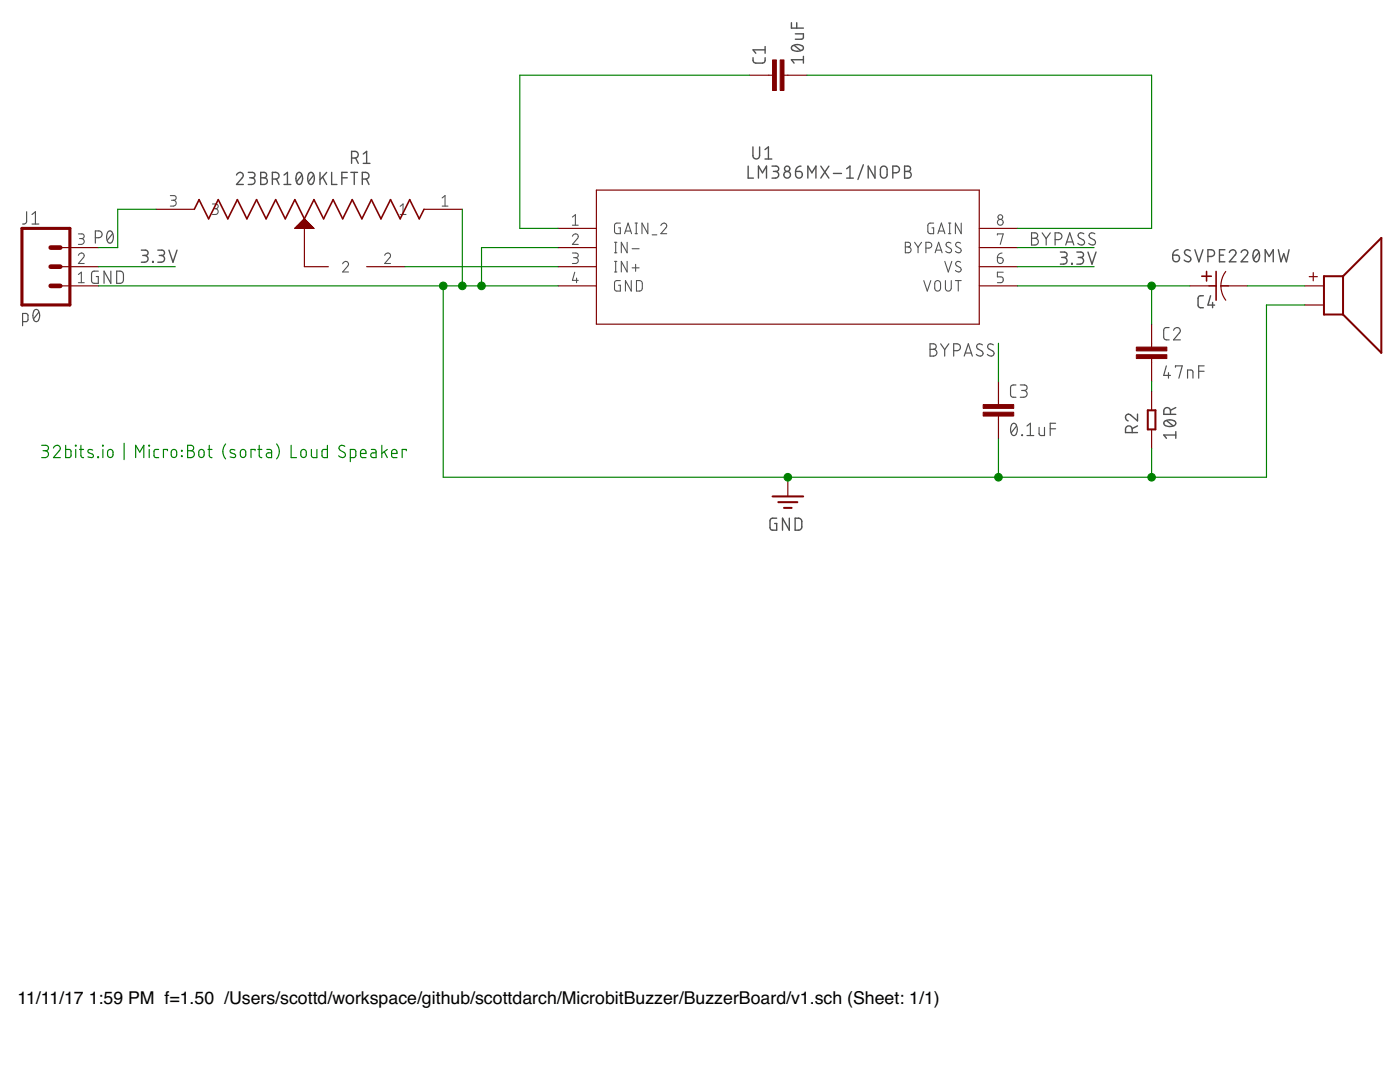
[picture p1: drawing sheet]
<?xml version="1.0" encoding="utf-8"?>
<!DOCTYPE eagle SYSTEM "eagle.dtd">
<!--
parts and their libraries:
SparkFun-Capacitors: Licensing: Creative Commons ShareAlike 4.0 International - https://creativecommons.org/licenses/by-sa/4.0
-->
<eagle version="8.3.2">
<drawing>
<settings>
<setting alwaysvectorfont="yes"/>
<setting verticaltext="up"/>
</settings>
<grid distance="0.1" unitdist="inch" unit="inch" style="lines" multiple="1" display="no" altdistance="0.01" altunitdist="inch" altunit="inch"/>
<schematic xreflabel="%F%N/%S.%C%R" xrefpart="/%S.%C%R">
<libraries>
<library name="BuzzerLib">
<symbols>
<symbol name="LM386M-1/NOPB">
<pin name="GAIN_2" x="2.54" y="0" length="middle" direction="pas"/>
<pin name="IN-" x="2.54" y="-2.54" length="middle" direction="in"/>
<pin name="IN+" x="2.54" y="-5.08" length="middle" direction="in"/>
<pin name="GND" x="2.54" y="-7.62" length="middle" direction="pwr"/>
<pin name="VOUT" x="63.5" y="-7.62" length="middle" direction="out" rot="R180"/>
<pin name="VS" x="63.5" y="-5.08" length="middle" direction="pwr" rot="R180"/>
<pin name="BYPASS" x="63.5" y="-2.54" length="middle" direction="pas" rot="R180"/>
<pin name="GAIN" x="63.5" y="0" length="middle" direction="pas" rot="R180"/>
<wire x1="7.62" y1="5.08" x2="7.62" y2="-12.7" width="0.1524" layer="94"/>
<wire x1="7.62" y1="-12.7" x2="58.42" y2="-12.7" width="0.1524" layer="94"/>
<wire x1="58.42" y1="-12.7" x2="58.42" y2="5.08" width="0.1524" layer="94"/>
<wire x1="58.42" y1="5.08" x2="7.62" y2="5.08" width="0.1524" layer="94"/>
<text x="28.2956" y="9.1186" size="2.0828" layer="95" ratio="6" rot="SR0">&gt;Name</text>
<text x="27.6606" y="6.5786" size="2.0828" layer="96" ratio="6" rot="SR0">&gt;Value</text>
</symbol>
<symbol name="SOT_23BR100KLFTR">
<pin name="1" x="2.54" y="0" length="middle" direction="pas"/>
<pin name="2" x="10.16" y="7.62" length="middle" direction="pas"/>
<pin name="3" x="43.18" y="0" length="middle" direction="pas" rot="R180"/>
<wire x1="8.255" y1="1.27" x2="9.525" y2="-1.27" width="0.2032" layer="94"/>
<wire x1="9.525" y1="-1.27" x2="10.795" y2="1.27" width="0.2032" layer="94"/>
<wire x1="10.795" y1="1.27" x2="12.065" y2="-1.27" width="0.2032" layer="94"/>
<wire x1="12.065" y1="-1.27" x2="13.335" y2="1.27" width="0.2032" layer="94"/>
<wire x1="13.335" y1="1.27" x2="14.605" y2="-1.27" width="0.2032" layer="94"/>
<wire x1="7.62" y1="0" x2="8.255" y2="1.27" width="0.2032" layer="94"/>
<wire x1="15.875" y1="1.27" x2="17.145" y2="-1.27" width="0.2032" layer="94"/>
<wire x1="17.145" y1="-1.27" x2="18.415" y2="1.27" width="0.2032" layer="94"/>
<wire x1="18.415" y1="1.27" x2="19.685" y2="-1.27" width="0.2032" layer="94"/>
<wire x1="19.685" y1="-1.27" x2="20.955" y2="1.27" width="0.2032" layer="94"/>
<wire x1="20.955" y1="1.27" x2="22.225" y2="-1.27" width="0.2032" layer="94"/>
<wire x1="14.605" y1="-1.27" x2="15.875" y2="1.27" width="0.2032" layer="94"/>
<wire x1="23.495" y1="1.27" x2="24.765" y2="-1.27" width="0.2032" layer="94"/>
<wire x1="24.765" y1="-1.27" x2="26.035" y2="1.27" width="0.2032" layer="94"/>
<wire x1="26.035" y1="1.27" x2="27.305" y2="-1.27" width="0.2032" layer="94"/>
<wire x1="27.305" y1="-1.27" x2="28.575" y2="1.27" width="0.2032" layer="94"/>
<wire x1="28.575" y1="1.27" x2="29.845" y2="-1.27" width="0.2032" layer="94"/>
<wire x1="22.225" y1="-1.27" x2="23.495" y2="1.27" width="0.2032" layer="94"/>
<wire x1="31.115" y1="1.27" x2="32.385" y2="-1.27" width="0.2032" layer="94"/>
<wire x1="32.385" y1="-1.27" x2="33.655" y2="1.27" width="0.2032" layer="94"/>
<wire x1="33.655" y1="1.27" x2="34.925" y2="-1.27" width="0.2032" layer="94"/>
<wire x1="34.925" y1="-1.27" x2="36.195" y2="1.27" width="0.2032" layer="94"/>
<wire x1="36.195" y1="1.27" x2="37.465" y2="-1.27" width="0.2032" layer="94"/>
<wire x1="29.845" y1="-1.27" x2="31.115" y2="1.27" width="0.2032" layer="94"/>
<wire x1="37.465" y1="-1.27" x2="38.1" y2="0" width="0.2032" layer="94"/>
<wire x1="23.495" y1="1.27" x2="23.495" y2="7.62" width="0.1524" layer="94"/>
<wire x1="23.495" y1="7.62" x2="20.32" y2="7.62" width="0.1524" layer="94"/>
<polygon width="0.0254" layer="94">
<vertex x="24.765" y="2.54"/>
<vertex x="22.225" y="2.54"/>
<vertex x="23.495" y="1.27"/>
</polygon>
<text x="16.8656" y="14.8336" size="2.0828" layer="96" ratio="6" rot="SR0">&gt;Value</text>
<text x="17.5006" y="18.6436" size="2.0828" layer="95" ratio="6" rot="SR0">&gt;Name</text>
</symbol>
<symbol name="PCAPH">
<pin name="22" x="7.62" y="0" visible="off" length="short" direction="pas" rot="R180"/>
<pin name="11" x="0" y="0" visible="off" length="short" direction="pas"/>
<wire x1="2.2098" y1="0.635" x2="2.2098" y2="1.905" width="0.2032" layer="94"/>
<wire x1="4.1148" y1="0" x2="5.08" y2="0" width="0.2032" layer="94"/>
<wire x1="3.4798" y1="-1.905" x2="3.4798" y2="0" width="0.2032" layer="94"/>
<wire x1="3.4798" y1="0" x2="3.4798" y2="1.905" width="0.2032" layer="94"/>
<wire x1="1.5748" y1="1.27" x2="2.8448" y2="1.27" width="0.2032" layer="94"/>
<wire x1="2.54" y1="0" x2="3.4798" y2="0" width="0.2032" layer="94"/>
<wire x1="4.7498" y1="-1.905" x2="4.7498" y2="1.905" width="0.1524" layer="94" curve="-74"/>
<text x="-5.1562" y="-5.5372" size="3.4798" layer="96" ratio="10" rot="SR0">&gt;Value</text>
<text x="-4.0894" y="2.0828" size="3.4798" layer="95" ratio="10" rot="SR0">&gt;Name</text>
</symbol>
<symbol name="TINY_SPEAKER">
<wire x1="0" y1="5.08" x2="2.54" y2="5.08" width="0.254" layer="94"/>
<wire x1="2.54" y1="5.08" x2="2.54" y2="0" width="0.254" layer="94"/>
<wire x1="2.54" y1="0" x2="0" y2="0" width="0.254" layer="94"/>
<wire x1="0" y1="0" x2="0" y2="5.08" width="0.254" layer="94"/>
<wire x1="2.54" y1="5.08" x2="7.62" y2="10.16" width="0.254" layer="94"/>
<wire x1="7.62" y1="10.16" x2="7.62" y2="-5.08" width="0.254" layer="94"/>
<wire x1="7.62" y1="-5.08" x2="2.54" y2="0" width="0.254" layer="94"/>
<pin name="+" x="-2.54" y="3.81" visible="off" length="short"/>
<pin name="-" x="-2.54" y="1.27" visible="off" length="short"/>
<text x="-2.032" y="4.318" size="1.778" layer="94">+</text>
</symbol>
</symbols>
<devicesets>
<deviceset name="LM386MX-1/NOPB" prefix="U">
<gates>
<gate name="A" symbol="LM386M-1/NOPB" x="0" y="0"/>
</gates>
<devices>
<device name="" package="M08A">
<connects>
<connect gate="A" pin="BYPASS" pad="7"/>
<connect gate="A" pin="GAIN" pad="8"/>
<connect gate="A" pin="GAIN_2" pad="1"/>
<connect gate="A" pin="GND" pad="4"/>
<connect gate="A" pin="IN+" pad="3"/>
<connect gate="A" pin="IN-" pad="2"/>
<connect gate="A" pin="VOUT" pad="5"/>
<connect gate="A" pin="VS" pad="6"/>
</connects>
<technologies>
<technology name="">
<attribute name="MANUFACTURER_PART_NUMBER" value="LM386MX1NOPB" constant="no"/>
<attribute name="VENDOR" value="Texas Instruments" constant="no"/>
</technology>
</technologies>
</device>
<device name="M08A-M" package="M08A-M">
<connects>
<connect gate="A" pin="BYPASS" pad="7"/>
<connect gate="A" pin="GAIN" pad="8"/>
<connect gate="A" pin="GAIN_2" pad="1"/>
<connect gate="A" pin="GND" pad="4"/>
<connect gate="A" pin="IN+" pad="3"/>
<connect gate="A" pin="IN-" pad="2"/>
<connect gate="A" pin="VOUT" pad="5"/>
<connect gate="A" pin="VS" pad="6"/>
</connects>
<technologies>
<technology name="">
<attribute name="MANUFACTURER_PART_NUMBER" value="LM386MX1NOPB" constant="no"/>
<attribute name="VENDOR" value="Texas Instruments" constant="no"/>
</technology>
</technologies>
</device>
<device name="M08A-L" package="M08A-L">
<connects>
<connect gate="A" pin="BYPASS" pad="7"/>
<connect gate="A" pin="GAIN" pad="8"/>
<connect gate="A" pin="GAIN_2" pad="1"/>
<connect gate="A" pin="GND" pad="4"/>
<connect gate="A" pin="IN+" pad="3"/>
<connect gate="A" pin="IN-" pad="2"/>
<connect gate="A" pin="VOUT" pad="5"/>
<connect gate="A" pin="VS" pad="6"/>
</connects>
<technologies>
<technology name="">
<attribute name="MANUFACTURER_PART_NUMBER" value="LM386MX1NOPB" constant="no"/>
<attribute name="VENDOR" value="Texas Instruments" constant="no"/>
</technology>
</technologies>
</device>
</devices>
</deviceset>
<deviceset name="23BR100KLFTR" prefix="R">
<gates>
<gate name="A" symbol="SOT_23BR100KLFTR" x="0" y="0"/>
</gates>
<devices>
<device name="" package="SOT_23BR100KLFTR">
<connects>
<connect gate="A" pin="1" pad="1"/>
<connect gate="A" pin="2" pad="2"/>
<connect gate="A" pin="3" pad="3"/>
</connects>
<technologies>
<technology name="">
<attribute name="MANUFACTURER_PART_NUMBER" value="23BR100KLFTR" constant="no"/>
<attribute name="VENDOR" value="Bi Technologies" constant="no"/>
</technology>
</technologies>
</device>
</devices>
</deviceset>
<deviceset name="6SVPE220MW" prefix="C">
<gates>
<gate name="A" symbol="PCAPH" x="0" y="0"/>
</gates>
<devices>
<device name="" package="PCAP_SVP_B6">
<connects>
<connect gate="A" pin="11" pad="1"/>
<connect gate="A" pin="22" pad="2"/>
</connects>
<technologies>
<technology name="">
<attribute name="MANUFACTURER_PART_NUMBER" value="6SVPE220MW" constant="no"/>
<attribute name="VENDOR" value="Panasonic" constant="no"/>
</technology>
</technologies>
</device>
<device name="PCAP_SVP_B6-M" package="PCAP_SVP_B6-M">
<connects>
<connect gate="A" pin="11" pad="1"/>
<connect gate="A" pin="22" pad="2"/>
</connects>
<technologies>
<technology name="">
<attribute name="MANUFACTURER_PART_NUMBER" value="6SVPE220MW" constant="no"/>
<attribute name="VENDOR" value="Panasonic" constant="no"/>
</technology>
</technologies>
</device>
<device name="PCAP_SVP_B6-L" package="PCAP_SVP_B6-L">
<connects>
<connect gate="A" pin="11" pad="1"/>
<connect gate="A" pin="22" pad="2"/>
</connects>
<technologies>
<technology name="">
<attribute name="MANUFACTURER_PART_NUMBER" value="6SVPE220MW" constant="no"/>
<attribute name="VENDOR" value="Panasonic" constant="no"/>
</technology>
</technologies>
</device>
</devices>
</deviceset>
<deviceset name="SMS-1308MS-2-R">
<gates>
<gate name="G$1" symbol="TINY_SPEAKER" x="0" y="0"/>
</gates>
<devices>
<device name="" package="SMS-1308MS-2-R">
<connects>
<connect gate="G$1" pin="+" pad="+"/>
<connect gate="G$1" pin="-" pad="-"/>
</connects>
<technologies>
<technology name=""/>
</technologies>
</device>
</devices>
</deviceset>
</devicesets>
</library>
<library name="SparkFun-Capacitors">
<symbols>
<symbol name="CAP">
<wire x1="0" y1="2.54" x2="0" y2="2.032" width="0.1524" layer="94"/>
<wire x1="0" y1="0" x2="0" y2="0.508" width="0.1524" layer="94"/>
<text x="1.524" y="2.921" size="1.778" layer="95" font="vector">&gt;NAME</text>
<text x="1.524" y="-2.159" size="1.778" layer="96" font="vector">&gt;VALUE</text>
<rectangle x1="-2.032" y1="0.508" x2="2.032" y2="1.016" layer="94"/>
<rectangle x1="-2.032" y1="1.524" x2="2.032" y2="2.032" layer="94"/>
<pin name="1" x="0" y="5.08" visible="off" length="short" direction="pas" swaplevel="1" rot="R270"/>
<pin name="2" x="0" y="-2.54" visible="off" length="short" direction="pas" swaplevel="1" rot="R90"/>
</symbol>
</symbols>
<devicesets>
<deviceset name="10UF" prefix="C">
<gates>
<gate name="G$1" symbol="CAP" x="0" y="0"/>
</gates>
<devices>
<device name="-0603-6.3V-20%" package="0603">
<connects>
<connect gate="G$1" pin="1" pad="1"/>
<connect gate="G$1" pin="2" pad="2"/>
</connects>
<package3dinstances>
<package3dinstance package3d_urn="urn:adsk.eagle:package:37414/1"/>
</package3dinstances>
<technologies>
<technology name="">
<attribute name="PROD_ID" value="CAP-11015"/>
<attribute name="VALUE" value="10uF"/>
</technology>
</technologies>
</device>
<device name="-1206-6.3V-20%" package="1206">
<connects>
<connect gate="G$1" pin="1" pad="1"/>
<connect gate="G$1" pin="2" pad="2"/>
</connects>
<package3dinstances>
<package3dinstance package3d_urn="urn:adsk.eagle:package:37426/1"/>
</package3dinstances>
<technologies>
<technology name="">
<attribute name="PROD_ID" value="CAP-10057"/>
<attribute name="VALUE" value="10uF"/>
</technology>
</technologies>
</device>
<device name="-0805-10V-10%" package="0805">
<connects>
<connect gate="G$1" pin="1" pad="1"/>
<connect gate="G$1" pin="2" pad="2"/>
</connects>
<package3dinstances>
<package3dinstance package3d_urn="urn:adsk.eagle:package:37429/1"/>
</package3dinstances>
<technologies>
<technology name="">
<attribute name="PROD_ID" value="CAP-11330"/>
<attribute name="VALUE" value="10uF"/>
</technology>
</technologies>
</device>
<device name="-1210-50V-20%" package="1210">
<connects>
<connect gate="G$1" pin="1" pad="1"/>
<connect gate="G$1" pin="2" pad="2"/>
</connects>
<package3dinstances>
<package3dinstance package3d_urn="urn:adsk.eagle:package:37436/1"/>
</package3dinstances>
<technologies>
<technology name="">
<attribute name="PROD_ID" value="CAP-09824"/>
<attribute name="VALUE" value="10uF"/>
</technology>
</technologies>
</device>
</devices>
</deviceset>
<deviceset name="47NF" prefix="C">
<gates>
<gate name="G$1" symbol="CAP" x="0" y="0"/>
</gates>
<devices>
<device name="-0603-25V-5%" package="0603">
<connects>
<connect gate="G$1" pin="1" pad="1"/>
<connect gate="G$1" pin="2" pad="2"/>
</connects>
<package3dinstances>
<package3dinstance package3d_urn="urn:adsk.eagle:package:37414/1"/>
</package3dinstances>
<technologies>
<technology name="">
<attribute name="PROD_ID" value="CAP-08605"/>
<attribute name="VALUE" value="47nF"/>
</technology>
</technologies>
</device>
</devices>
</deviceset>
<deviceset name="0.1UF" prefix="C">
<gates>
<gate name="G$1" symbol="CAP" x="0" y="0"/>
</gates>
<devices>
<device name="-0402-16V-10%" package="0402">
<connects>
<connect gate="G$1" pin="1" pad="1"/>
<connect gate="G$1" pin="2" pad="2"/>
</connects>
<package3dinstances>
<package3dinstance package3d_urn="urn:adsk.eagle:package:37413/1"/>
</package3dinstances>
<technologies>
<technology name="">
<attribute name="PROD_ID" value="CAP-12416"/>
<attribute name="VALUE" value="0.1uF"/>
</technology>
</technologies>
</device>
<device name="-0603-25V-(+80/-20%)" package="0603">
<connects>
<connect gate="G$1" pin="1" pad="1"/>
<connect gate="G$1" pin="2" pad="2"/>
</connects>
<package3dinstances>
<package3dinstance package3d_urn="urn:adsk.eagle:package:37414/1"/>
</package3dinstances>
<technologies>
<technology name="">
<attribute name="PROD_ID" value="CAP-00810"/>
<attribute name="VALUE" value="0.1uF"/>
</technology>
</technologies>
</device>
<device name="-0603-25V-5%" package="0603">
<connects>
<connect gate="G$1" pin="1" pad="1"/>
<connect gate="G$1" pin="2" pad="2"/>
</connects>
<package3dinstances>
<package3dinstance package3d_urn="urn:adsk.eagle:package:37414/1"/>
</package3dinstances>
<technologies>
<technology name="">
<attribute name="PROD_ID" value="CAP-08604"/>
<attribute name="VALUE" value="0.1uF"/>
</technology>
</technologies>
</device>
<device name="-KIT-EZ-50V-20%" package="CAP-PTH-SMALL-KIT">
<connects>
<connect gate="G$1" pin="1" pad="1"/>
<connect gate="G$1" pin="2" pad="2"/>
</connects>
<package3dinstances>
<package3dinstance package3d_urn="urn:adsk.eagle:package:37428/1"/>
</package3dinstances>
<technologies>
<technology name="">
<attribute name="PROD_ID" value="CAP-08370"/>
<attribute name="VALUE" value="0.1uF"/>
</technology>
</technologies>
</device>
<device name="-0603-100V-10%" package="0603">
<connects>
<connect gate="G$1" pin="1" pad="1"/>
<connect gate="G$1" pin="2" pad="2"/>
</connects>
<package3dinstances>
<package3dinstance package3d_urn="urn:adsk.eagle:package:37414/1"/>
</package3dinstances>
<technologies>
<technology name="">
<attribute name="PROD_ID" value="CAP-08390"/>
<attribute name="VALUE" value="0.1uF"/>
</technology>
</technologies>
</device>
</devices>
</deviceset>
</devicesets>
</library>
<library name="Seeed-Resistor">
<symbols>
<symbol name="RES">
<wire x1="-1.27" y1="0.508" x2="1.27" y2="0.508" width="0.254" layer="94"/>
<wire x1="1.27" y1="0.508" x2="1.27" y2="-0.508" width="0.254" layer="94"/>
<wire x1="1.27" y1="-0.508" x2="-1.27" y2="-0.508" width="0.254" layer="94"/>
<wire x1="-1.27" y1="-0.508" x2="-1.27" y2="0.508" width="0.254" layer="94"/>
<text x="-3.81" y="1.27" size="1.27" layer="95" ratio="10">&gt;NAME</text>
<text x="-3.81" y="-2.54" size="1.27" layer="96" ratio="10">&gt;VALUE</text>
<pin name="1" x="-3.81" y="0" visible="off" length="short" direction="pas" swaplevel="1"/>
<pin name="2" x="3.81" y="0" visible="off" length="short" direction="pas" swaplevel="1" rot="R180"/>
</symbol>
</symbols>
<devicesets>
<deviceset name="SMD-RES-0R-5%-1/10W(0603)" prefix="R" uservalue="yes">
<gates>
<gate name="G$1" symbol="RES" x="0" y="0"/>
</gates>
<devices>
<device name="" package="R0603">
<connects>
<connect gate="G$1" pin="1" pad="1"/>
<connect gate="G$1" pin="2" pad="2"/>
</connects>
<package3dinstances>
<package3dinstance package3d_urn="urn:adsk.eagle:package:32791/1"/>
</package3dinstances>
<technologies>
<technology name="">
<attribute name="MPN" value="RC0603JR-070RL" constant="no"/>
<attribute name="VALUE" value="0R"/>
</technology>
</technologies>
</device>
</devices>
</deviceset>
</devicesets>
</library>
<library name="SparkFun-Connectors">
<symbols>
<symbol name="CONN_03">
<wire x1="3.81" y1="-5.08" x2="-2.54" y2="-5.08" width="0.4064" layer="94"/>
<wire x1="1.27" y1="2.54" x2="2.54" y2="2.54" width="0.6096" layer="94"/>
<wire x1="1.27" y1="0" x2="2.54" y2="0" width="0.6096" layer="94"/>
<wire x1="1.27" y1="-2.54" x2="2.54" y2="-2.54" width="0.6096" layer="94"/>
<wire x1="-2.54" y1="5.08" x2="-2.54" y2="-5.08" width="0.4064" layer="94"/>
<wire x1="3.81" y1="-5.08" x2="3.81" y2="5.08" width="0.4064" layer="94"/>
<wire x1="-2.54" y1="5.08" x2="3.81" y2="5.08" width="0.4064" layer="94"/>
<text x="-2.54" y="-7.366" size="1.778" layer="96" font="vector">&gt;VALUE</text>
<text x="-2.54" y="5.588" size="1.778" layer="95" font="vector">&gt;NAME</text>
<pin name="1" x="7.62" y="-2.54" visible="pad" length="middle" direction="pas" swaplevel="1" rot="R180"/>
<pin name="2" x="7.62" y="0" visible="pad" length="middle" direction="pas" swaplevel="1" rot="R180"/>
<pin name="3" x="7.62" y="2.54" visible="pad" length="middle" direction="pas" swaplevel="1" rot="R180"/>
</symbol>
</symbols>
<devicesets>
<deviceset name="CONN_03" prefix="J" uservalue="yes">
<gates>
<gate name="J$1" symbol="CONN_03" x="-2.54" y="0"/>
</gates>
<devices>
<device name="" package="1X03">
<connects>
<connect gate="J$1" pin="1" pad="1"/>
<connect gate="J$1" pin="2" pad="2"/>
<connect gate="J$1" pin="3" pad="3"/>
</connects>
<package3dinstances>
<package3dinstance package3d_urn="urn:adsk.eagle:package:38063/1"/>
</package3dinstances>
<technologies>
<technology name=""/>
</technologies>
</device>
<device name="POLAR" package="MOLEX-1X3">
<connects>
<connect gate="J$1" pin="1" pad="1"/>
<connect gate="J$1" pin="2" pad="2"/>
<connect gate="J$1" pin="3" pad="3"/>
</connects>
<package3dinstances>
<package3dinstance package3d_urn="urn:adsk.eagle:package:38064/1"/>
</package3dinstances>
<technologies>
<technology name="">
<attribute name="PROD_ID" value="CONN-08625" constant="no"/>
<attribute name="SF_ID" value="PRT-08096" constant="no"/>
</technology>
</technologies>
</device>
<device name="SCREW" package="SCREWTERMINAL-3.5MM-3">
<connects>
<connect gate="J$1" pin="1" pad="1"/>
<connect gate="J$1" pin="2" pad="2"/>
<connect gate="J$1" pin="3" pad="3"/>
</connects>
<package3dinstances>
<package3dinstance package3d_urn="urn:adsk.eagle:package:38072/1"/>
</package3dinstances>
<technologies>
<technology name="">
<attribute name="PROD_ID" value="CONN-08288" constant="no"/>
<attribute name="SF_ID" value="PRT-08235" constant="no"/>
</technology>
</technologies>
</device>
<device name="LOCK" package="1X03_LOCK">
<connects>
<connect gate="J$1" pin="1" pad="1"/>
<connect gate="J$1" pin="2" pad="2"/>
<connect gate="J$1" pin="3" pad="3"/>
</connects>
<package3dinstances>
<package3dinstance package3d_urn="urn:adsk.eagle:package:38071/1"/>
</package3dinstances>
<technologies>
<technology name=""/>
</technologies>
</device>
<device name="LOCK_LONGPADS" package="1X03_LOCK_LONGPADS">
<connects>
<connect gate="J$1" pin="1" pad="1"/>
<connect gate="J$1" pin="2" pad="2"/>
<connect gate="J$1" pin="3" pad="3"/>
</connects>
<package3dinstances>
<package3dinstance package3d_urn="urn:adsk.eagle:package:38065/1"/>
</package3dinstances>
<technologies>
<technology name=""/>
</technologies>
</device>
<device name="POLAR_LOCK" package="MOLEX-1X3_LOCK">
<connects>
<connect gate="J$1" pin="1" pad="1"/>
<connect gate="J$1" pin="2" pad="2"/>
<connect gate="J$1" pin="3" pad="3"/>
</connects>
<package3dinstances>
<package3dinstance package3d_urn="urn:adsk.eagle:package:38067/1"/>
</package3dinstances>
<technologies>
<technology name="">
<attribute name="PROD_ID" value="CONN-08625" constant="no"/>
<attribute name="SF_ID" value="PRT-08096" constant="no"/>
</technology>
</technologies>
</device>
<device name="SCREW_LOCK" package="SCREWTERMINAL-3.5MM-3_LOCK.007S">
<connects>
<connect gate="J$1" pin="1" pad="1"/>
<connect gate="J$1" pin="2" pad="2"/>
<connect gate="J$1" pin="3" pad="3"/>
</connects>
<package3dinstances>
<package3dinstance package3d_urn="urn:adsk.eagle:package:38066/1"/>
</package3dinstances>
<technologies>
<technology name="">
<attribute name="PROD_ID" value="CONN-08288" constant="no"/>
<attribute name="SF_ID" value="PRT-08235" constant="no"/>
</technology>
</technologies>
</device>
<device name="1X03_NO_SILK" package="1X03_NO_SILK">
<connects>
<connect gate="J$1" pin="1" pad="1"/>
<connect gate="J$1" pin="2" pad="2"/>
<connect gate="J$1" pin="3" pad="3"/>
</connects>
<package3dinstances>
<package3dinstance package3d_urn="urn:adsk.eagle:package:38076/1"/>
</package3dinstances>
<technologies>
<technology name=""/>
</technologies>
</device>
<device name="LONGPADS" package="1X03_LONGPADS">
<connects>
<connect gate="J$1" pin="1" pad="1"/>
<connect gate="J$1" pin="2" pad="2"/>
<connect gate="J$1" pin="3" pad="3"/>
</connects>
<package3dinstances>
<package3dinstance package3d_urn="urn:adsk.eagle:package:38068/1"/>
</package3dinstances>
<technologies>
<technology name=""/>
</technologies>
</device>
<device name="JST-PTH" package="JST-3-PTH">
<connects>
<connect gate="J$1" pin="1" pad="1"/>
<connect gate="J$1" pin="2" pad="2"/>
<connect gate="J$1" pin="3" pad="3"/>
</connects>
<package3dinstances>
<package3dinstance package3d_urn="urn:adsk.eagle:package:38069/1"/>
</package3dinstances>
<technologies>
<technology name="">
<attribute name="PROD_ID" value="WIRE-10037" constant="no"/>
<attribute name="SF_ID" value="PRT-09915" constant="no"/>
</technology>
</technologies>
</device>
<device name="POGO_PIN_HOLES_ONLY" package="1X03_PP_HOLES_ONLY">
<connects>
<connect gate="J$1" pin="1" pad="1"/>
<connect gate="J$1" pin="2" pad="2"/>
<connect gate="J$1" pin="3" pad="3"/>
</connects>
<package3dinstances>
<package3dinstance package3d_urn="urn:adsk.eagle:package:38073/1"/>
</package3dinstances>
<technologies>
<technology name=""/>
</technologies>
</device>
<device name="-SCREW-5MM" package="SCREWTERMINAL-5MM-3">
<connects>
<connect gate="J$1" pin="1" pad="1"/>
<connect gate="J$1" pin="2" pad="2"/>
<connect gate="J$1" pin="3" pad="3"/>
</connects>
<package3dinstances>
<package3dinstance package3d_urn="urn:adsk.eagle:package:38070/1"/>
</package3dinstances>
<technologies>
<technology name="">
<attribute name="PROD_ID" value="CONN-10134" constant="no"/>
<attribute name="SF_SKU" value="PRT-08433" constant="no"/>
</technology>
</technologies>
</device>
<device name="LOCK_NO_SILK" package="1X03_LOCK_NO_SILK">
<connects>
<connect gate="J$1" pin="1" pad="1"/>
<connect gate="J$1" pin="2" pad="2"/>
<connect gate="J$1" pin="3" pad="3"/>
</connects>
<package3dinstances>
<package3dinstance package3d_urn="urn:adsk.eagle:package:38074/1"/>
</package3dinstances>
<technologies>
<technology name=""/>
</technologies>
</device>
<device name="JST-SMD" package="JST-3-SMD">
<connects>
<connect gate="J$1" pin="1" pad="1"/>
<connect gate="J$1" pin="2" pad="2"/>
<connect gate="J$1" pin="3" pad="3"/>
</connects>
<package3dinstances>
<package3dinstance package3d_urn="urn:adsk.eagle:package:38075/1"/>
</package3dinstances>
<technologies>
<technology name="">
<attribute name="PROD_ID" value="CONN-12591" constant="no"/>
<attribute name="VALUE" value="3-PIN SMD" constant="no"/>
</technology>
</technologies>
</device>
<device name="SMD" package="1X03-1MM-RA">
<connects>
<connect gate="J$1" pin="1" pad="1"/>
<connect gate="J$1" pin="2" pad="2"/>
<connect gate="J$1" pin="3" pad="3"/>
</connects>
<package3dinstances>
<package3dinstance package3d_urn="urn:adsk.eagle:package:38077/1"/>
</package3dinstances>
<technologies>
<technology name=""/>
</technologies>
</device>
<device name="SMD_RA_FEMALE" package="1X03_SMD_RA_FEMALE">
<connects>
<connect gate="J$1" pin="1" pad="1"/>
<connect gate="J$1" pin="2" pad="2"/>
<connect gate="J$1" pin="3" pad="3"/>
</connects>
<package3dinstances>
<package3dinstance package3d_urn="urn:adsk.eagle:package:38081/1"/>
</package3dinstances>
<technologies>
<technology name="">
<attribute name="PROD_ID" value="CONN-10926"/>
<attribute name="VALUE" value="1x3 RA Female .1&quot;"/>
</technology>
</technologies>
</device>
<device name="SMD_RA_MALE" package="1X03_SMD_RA_MALE">
<connects>
<connect gate="J$1" pin="1" pad="1"/>
<connect gate="J$1" pin="2" pad="2"/>
<connect gate="J$1" pin="3" pad="3"/>
</connects>
<package3dinstances>
<package3dinstance package3d_urn="urn:adsk.eagle:package:38078/1"/>
</package3dinstances>
<technologies>
<technology name="">
<attribute name="PROD_ID" value="CONN-10925"/>
</technology>
</technologies>
</device>
<device name="SMD_RA_MALE_POST" package="1X03_SMD_RA_MALE_POST">
<connects>
<connect gate="J$1" pin="1" pad="1"/>
<connect gate="J$1" pin="2" pad="2"/>
<connect gate="J$1" pin="3" pad="3"/>
</connects>
<package3dinstances>
<package3dinstance package3d_urn="urn:adsk.eagle:package:38079/1"/>
</package3dinstances>
<technologies>
<technology name=""/>
</technologies>
</device>
<device name="JST-PTH-VERT" package="JST-3-PTH-VERT">
<connects>
<connect gate="J$1" pin="1" pad="1"/>
<connect gate="J$1" pin="2" pad="2"/>
<connect gate="J$1" pin="3" pad="3"/>
</connects>
<package3dinstances>
<package3dinstance package3d_urn="urn:adsk.eagle:package:38080/1"/>
</package3dinstances>
<technologies>
<technology name="">
<attribute name="PROD_ID" value="CONN-13230" constant="no"/>
</technology>
</technologies>
</device>
<device name="1X03_SMD_RA_MALE_POST_SMALLER" package="1X03_SMD_RA_MALE_POST_SMALLER">
<connects>
<connect gate="J$1" pin="1" pad="1"/>
<connect gate="J$1" pin="2" pad="2"/>
<connect gate="J$1" pin="3" pad="3"/>
</connects>
<package3dinstances>
<package3dinstance package3d_urn="urn:adsk.eagle:package:38082/1"/>
</package3dinstances>
<technologies>
<technology name="">
<attribute name="PROD_ID" value="CONN-11912" constant="no"/>
</technology>
</technologies>
</device>
<device name="1X03_SMD_RA_MALE_POST_SMALLEST" package="1X03_SMD_RA_MALE_POST_SMALLEST">
<connects>
<connect gate="J$1" pin="1" pad="1"/>
<connect gate="J$1" pin="2" pad="2"/>
<connect gate="J$1" pin="3" pad="3"/>
</connects>
<package3dinstances>
<package3dinstance package3d_urn="urn:adsk.eagle:package:38083/1"/>
</package3dinstances>
<technologies>
<technology name=""/>
</technologies>
</device>
<device name="JST-PTH-NS" package="JST-3-PTH-NS">
<connects>
<connect gate="J$1" pin="1" pad="1"/>
<connect gate="J$1" pin="2" pad="2"/>
<connect gate="J$1" pin="3" pad="3"/>
</connects>
<package3dinstances>
<package3dinstance package3d_urn="urn:adsk.eagle:package:38084/1"/>
</package3dinstances>
<technologies>
<technology name=""/>
</technologies>
</device>
<device name="SCREW-NS" package="SCREWTERMINAL-3.5MM-3-NS">
<connects>
<connect gate="J$1" pin="1" pad="1"/>
<connect gate="J$1" pin="2" pad="2"/>
<connect gate="J$1" pin="3" pad="3"/>
</connects>
<package3dinstances>
<package3dinstance package3d_urn="urn:adsk.eagle:package:38088/1"/>
</package3dinstances>
<technologies>
<technology name=""/>
</technologies>
</device>
</devices>
</deviceset>
</devicesets>
</library>
<library name="SparkFun-PowerSymbols">
<symbols>
<symbol name="GND">
<pin name="3.3V" x="0" y="2.54" visible="off" length="short" direction="sup" rot="R270"/>
<wire x1="-2.032" y1="0" x2="2.032" y2="0" width="0.254" layer="94"/>
<wire x1="-1.27" y1="-0.762" x2="1.27" y2="-0.762" width="0.254" layer="94"/>
<wire x1="-0.508" y1="-1.524" x2="0.508" y2="-1.524" width="0.254" layer="94"/>
<text x="0" y="-1.778" size="1.778" layer="96" align="top-center">&gt;VALUE</text>
</symbol>
</symbols>
<devicesets>
<deviceset name="GND2" prefix="GND">
<gates>
<gate name="G$1" symbol="GND" x="2.54" y="0"/>
</gates>
<devices>
<device name="">
<technologies>
<technology name=""/>
</technologies>
</device>
</devices>
</deviceset>
</devicesets>
</library>
</libraries>
<attributes>
</attributes>
<variantdefs>
</variantdefs>
<classes>
<class number="0" name="default" width="0" drill="0">
</class>
</classes>
<parts>
<part name="U1" library="BuzzerLib" deviceset="LM386MX-1/NOPB" device=""/>
<part name="R1" library="BuzzerLib" deviceset="23BR100KLFTR" device=""/>
<part name="C1" library="SparkFun-Capacitors" deviceset="10UF" device="-0603-6.3V-20%" package3d_urn="urn:adsk.eagle:package:37414/1" value="10uF"/>
<part name="C2" library="SparkFun-Capacitors" deviceset="47NF" device="-0603-25V-5%" package3d_urn="urn:adsk.eagle:package:37414/1" value="47nF"/>
<part name="C3" library="SparkFun-Capacitors" deviceset="0.1UF" device="-0603-25V-(+80/-20%)" package3d_urn="urn:adsk.eagle:package:37414/1" value="0.1uF"/>
<part name="R2" library="Seeed-Resistor" deviceset="SMD-RES-0R-5%-1/10W(0603)" device="" package3d_urn="urn:adsk.eagle:package:32791/1" value="10R"/>
<part name="C4" library="BuzzerLib" deviceset="6SVPE220MW" device=""/>
<part name="U$1" library="BuzzerLib" deviceset="SMS-1308MS-2-R" device=""/>
<part name="J1" library="SparkFun-Connectors" deviceset="CONN_03" device="SMD_RA_MALE" package3d_urn="urn:adsk.eagle:package:38078/1" value="p0"/>
<part name="GND" library="SparkFun-PowerSymbols" deviceset="GND2" device="" value="GND"/>
</parts>
<sheets>
<sheet>
<plain>
<text x="-15.24" y="-10.16" size="1.778" layer="91">32bits.io | Micro:Bot (sorta) Loud Speaker</text>
</plain>
<instances>
<instance part="U1" gate="A" x="50.8" y="20.32" smashed="yes">
<attribute name="NAME" x="79.0956" y="29.4386" size="1.778" layer="95" ratio="10" rot="SR0"/>
<attribute name="VALUE" x="78.4606" y="26.8986" size="1.778" layer="96" ratio="10" rot="SR0"/>
</instance>
<instance part="R1" gate="A" x="43.18" y="22.86" smashed="yes" rot="R180">
<attribute name="VALUE" x="28.3464" y="27.8384" size="1.778" layer="96" ratio="10" rot="SR180"/>
<attribute name="NAME" x="28.4734" y="30.6324" size="1.778" layer="95" ratio="10" rot="SR180"/>
</instance>
<instance part="C1" gate="G$1" x="83.82" y="40.64" smashed="yes" rot="R90">
<attribute name="NAME" x="80.899" y="42.164" size="1.778" layer="95" font="vector" ratio="10" rot="R90"/>
<attribute name="VALUE" x="85.979" y="42.164" size="1.778" layer="96" font="vector" ratio="10" rot="R90"/>
</instance>
<instance part="C2" gate="G$1" x="132.08" y="2.54"/>
<instance part="C3" gate="G$1" x="111.76" y="-5.08"/>
<instance part="R2" gate="G$1" x="132.08" y="-5.08" smashed="yes" rot="R90">
<attribute name="NAME" x="130.302" y="-6.858" size="1.778" layer="95" ratio="10" rot="R90"/>
<attribute name="VALUE" x="135.382" y="-7.62" size="1.778" layer="96" ratio="10" rot="R90"/>
</instance>
<instance part="C4" gate="A" x="137.16" y="12.7" smashed="yes">
<attribute name="VALUE" x="134.7978" y="15.7988" size="1.778" layer="96" ratio="10" rot="SR0"/>
<attribute name="NAME" x="138.1506" y="9.7028" size="1.778" layer="95" ratio="10" rot="SR0"/>
</instance>
<instance part="U$1" gate="G$1" x="154.94" y="8.89"/>
<instance part="J1" gate="J$1" x="-15.24" y="15.24"/>
<instance part="GND" gate="G$1" x="83.82" y="-15.24" smashed="yes">
<attribute name="VALUE" x="83.566" y="-18.034" size="1.778" layer="96" font="vector" ratio="10" align="top-center"/>
</instance>
</instances>
<busses>
</busses>
<nets>
<net name="IN+" class="0">
<segment>
<pinref part="R1" gate="A" pin="2"/>
<pinref part="U1" gate="A" pin="IN+"/>
<wire x1="33.02" y1="15.24" x2="53.34" y2="15.24" width="0.1524" layer="91"/>
</segment>
</net>
<net name="P0" class="0">
<segment>
<pinref part="J1" gate="J$1" pin="3"/>
<wire x1="-7.62" y1="17.78" x2="-5.08" y2="17.78" width="0.1524" layer="91"/>
<wire x1="-5.08" y1="17.78" x2="-5.08" y2="22.86" width="0.1524" layer="91"/>
<pinref part="R1" gate="A" pin="3"/>
<wire x1="-5.08" y1="22.86" x2="0" y2="22.86" width="0.1524" layer="91"/>
<label x="-8.128" y="18.288" size="1.778" layer="95"/>
</segment>
</net>
<net name="3.3V" class="0">
<segment>
<pinref part="J1" gate="J$1" pin="2"/>
<wire x1="-7.62" y1="15.24" x2="2.54" y2="15.24" width="0.1524" layer="91"/>
<label x="-2.032" y="15.748" size="1.778" layer="95" ratio="10"/>
</segment>
<segment>
<pinref part="U1" gate="A" pin="VS"/>
<wire x1="114.3" y1="15.24" x2="124.46" y2="15.24" width="0.1524" layer="91"/>
<label x="119.888" y="15.494" size="1.778" layer="95" ratio="10"/>
</segment>
</net>
<net name="GND" class="0">
<segment>
<pinref part="U1" gate="A" pin="GND"/>
<wire x1="-7.62" y1="12.7" x2="38.1" y2="12.7" width="0.1524" layer="91"/>
<pinref part="J1" gate="J$1" pin="1"/>
<wire x1="38.1" y1="12.7" x2="40.64" y2="12.7" width="0.1524" layer="91"/>
<wire x1="40.64" y1="12.7" x2="43.18" y2="12.7" width="0.1524" layer="91"/>
<wire x1="43.18" y1="12.7" x2="53.34" y2="12.7" width="0.1524" layer="91"/>
<pinref part="R1" gate="A" pin="1"/>
<wire x1="40.64" y1="22.86" x2="40.64" y2="12.7" width="0.1524" layer="91"/>
<junction x="40.64" y="12.7"/>
<pinref part="U1" gate="A" pin="IN-"/>
<wire x1="53.34" y1="17.78" x2="43.18" y2="17.78" width="0.1524" layer="91"/>
<wire x1="43.18" y1="17.78" x2="43.18" y2="12.7" width="0.1524" layer="91"/>
<junction x="43.18" y="12.7"/>
<pinref part="GND" gate="G$1" pin="3.3V"/>
<wire x1="83.82" y1="-12.7" x2="38.1" y2="-12.7" width="0.1524" layer="91"/>
<wire x1="38.1" y1="-12.7" x2="38.1" y2="12.7" width="0.1524" layer="91"/>
<junction x="38.1" y="12.7"/>
<label x="-8.636" y="12.954" size="1.778" layer="95"/>
<wire x1="83.82" y1="-12.7" x2="111.76" y2="-12.7" width="0.1524" layer="91"/>
<wire x1="111.76" y1="-12.7" x2="132.08" y2="-12.7" width="0.1524" layer="91"/>
<wire x1="132.08" y1="-12.7" x2="147.32" y2="-12.7" width="0.1524" layer="91"/>
<wire x1="147.32" y1="-12.7" x2="147.32" y2="10.16" width="0.1524" layer="91"/>
<junction x="83.82" y="-12.7"/>
<pinref part="U$1" gate="G$1" pin="-"/>
<wire x1="147.32" y1="10.16" x2="152.4" y2="10.16" width="0.1524" layer="91"/>
<pinref part="C3" gate="G$1" pin="2"/>
<wire x1="111.76" y1="-7.62" x2="111.76" y2="-12.7" width="0.1524" layer="91"/>
<junction x="111.76" y="-12.7"/>
<pinref part="R2" gate="G$1" pin="1"/>
<wire x1="132.08" y1="-8.89" x2="132.08" y2="-12.7" width="0.1524" layer="91"/>
<junction x="132.08" y="-12.7"/>
</segment>
</net>
<net name="+" class="0">
<segment>
<pinref part="C4" gate="A" pin="22"/>
<pinref part="U$1" gate="G$1" pin="+"/>
<wire x1="144.78" y1="12.7" x2="152.4" y2="12.7" width="0.1524" layer="91"/>
</segment>
</net>
<net name="GAIN" class="0">
<segment>
<pinref part="U1" gate="A" pin="GAIN"/>
<wire x1="132.08" y1="20.32" x2="114.3" y2="20.32" width="0.1524" layer="91"/>
<pinref part="C1" gate="G$1" pin="2"/>
<wire x1="86.36" y1="40.64" x2="132.08" y2="40.64" width="0.1524" layer="91"/>
<wire x1="132.08" y1="40.64" x2="132.08" y2="20.32" width="0.1524" layer="91"/>
</segment>
</net>
<net name="BYPASS" class="0">
<segment>
<pinref part="C3" gate="G$1" pin="1"/>
<wire x1="111.76" y1="0" x2="111.76" y2="5.08" width="0.1524" layer="91"/>
<label x="102.616" y="3.302" size="1.778" layer="95"/>
</segment>
<segment>
<pinref part="U1" gate="A" pin="BYPASS"/>
<wire x1="114.3" y1="17.78" x2="124.46" y2="17.78" width="0.1524" layer="91"/>
<label x="116.078" y="18.034" size="1.778" layer="95"/>
</segment>
</net>
<net name="N$1" class="0">
<segment>
<pinref part="R2" gate="G$1" pin="2"/>
<pinref part="C2" gate="G$1" pin="2"/>
<wire x1="132.08" y1="-1.27" x2="132.08" y2="0" width="0.1524" layer="91"/>
</segment>
</net>
<net name="N$2" class="0">
<segment>
<pinref part="U1" gate="A" pin="GAIN_2"/>
<wire x1="53.34" y1="20.32" x2="48.26" y2="20.32" width="0.1524" layer="91"/>
<wire x1="48.26" y1="20.32" x2="48.26" y2="40.64" width="0.1524" layer="91"/>
<pinref part="C1" gate="G$1" pin="1"/>
<wire x1="48.26" y1="40.64" x2="78.74" y2="40.64" width="0.1524" layer="91"/>
</segment>
</net>
<net name="VOUT" class="0">
<segment>
<pinref part="C4" gate="A" pin="11"/>
<wire x1="137.16" y1="12.7" x2="132.08" y2="12.7" width="0.1524" layer="91"/>
<pinref part="C2" gate="G$1" pin="1"/>
<wire x1="132.08" y1="7.62" x2="132.08" y2="12.7" width="0.1524" layer="91"/>
<pinref part="U1" gate="A" pin="VOUT"/>
<wire x1="114.3" y1="12.7" x2="132.08" y2="12.7" width="0.1524" layer="91"/>
<junction x="132.08" y="12.7"/>
</segment>
</net>
</nets>
</sheet>
</sheets>
<errors>
<approved hash="102,1,83.82,-12.7,3.3V,GND,,,,"/>
<approved hash="104,1,114.3,15.24,U1,VS,3.3V,,,"/>
</errors>
</schematic>
</drawing>
<compatibility>
<note version="8.2" severity="warning">
Since Version 8.2, EAGLE supports online libraries. The ids
of those online libraries will not be understood (or retained)
with this version.
</note>
<note version="8.3" severity="warning">
Since Version 8.3, EAGLE supports URNs for individual library
assets (packages, symbols, and devices). The URNs of those assets
will not be understood (or retained) with this version.
</note>
<note version="8.3" severity="warning">
Since Version 8.3, EAGLE supports the association of 3D packages
with devices in libraries, schematics, and board files. Those 3D
packages will not be understood (or retained) with this version.
</note>
</compatibility>
</eagle>
